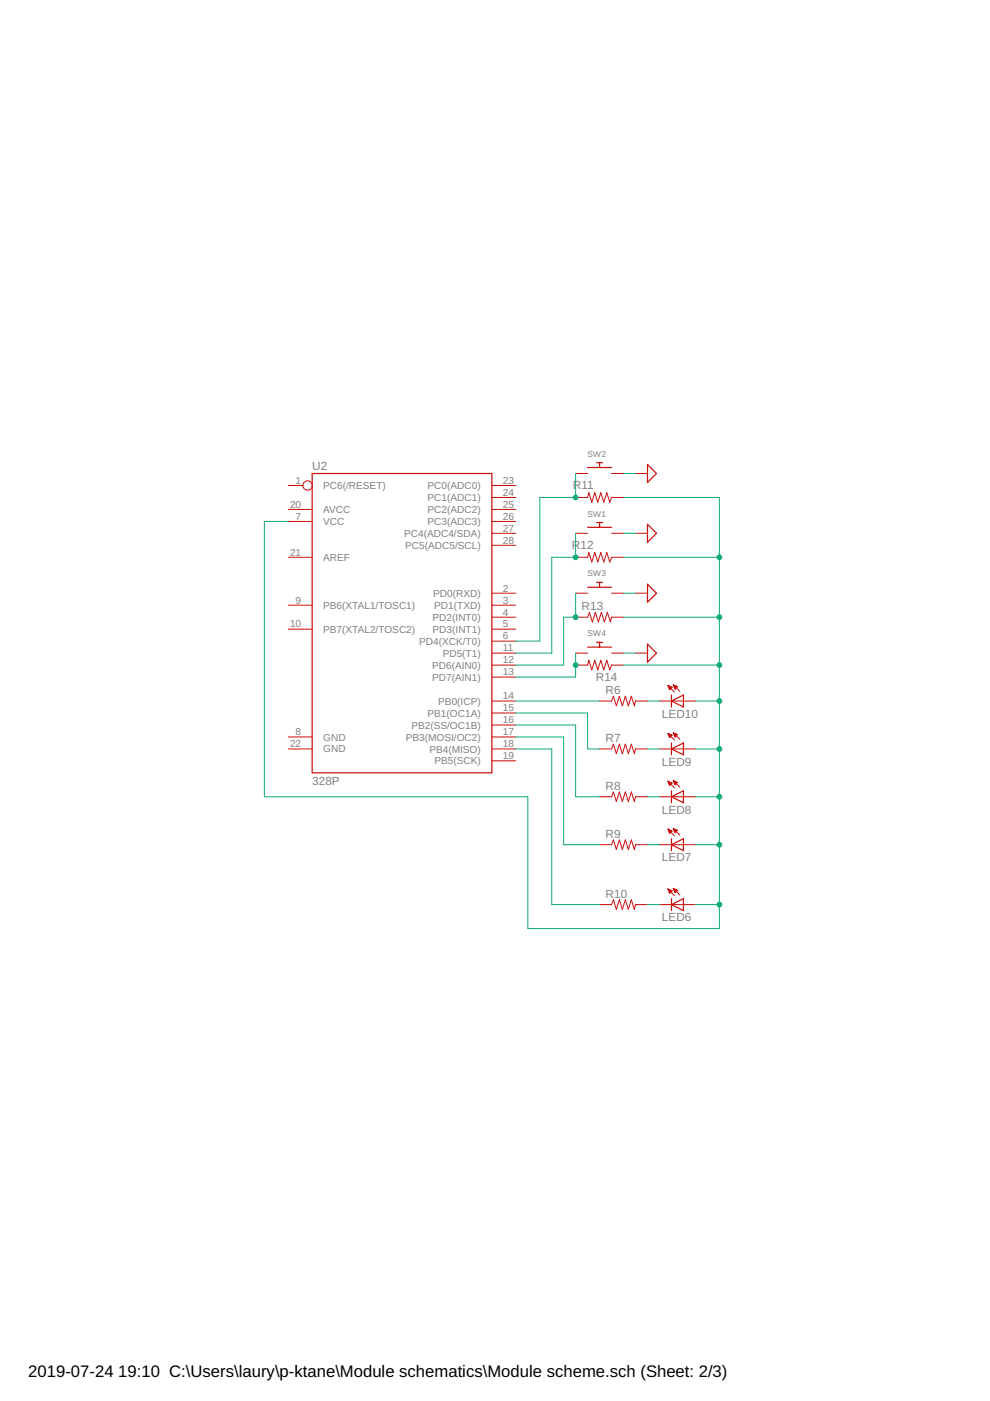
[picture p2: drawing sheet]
<svg xmlns="http://www.w3.org/2000/svg" width="210mm" height="297mm" viewBox="0 0 210 297" stroke-linecap="round" stroke-linejoin="round" font-family="sans-serif">
<g fill="none" stroke="#c90d0c" stroke-width=".25">
<path d="M124.6 99.1h5.1M126.5 98.1h1.3M127.1 98.1v1M137.3 98.5l1.9 1.9-1.9 1.9zM66.2 100.4h38.1v63.5h-38.1zM124.6 111.8h5.1M126.5 110.8h1.3M127.1 110.8v1M137.3 111.2l1.9 1.9-1.9 1.9zM124.6 124.5h5.1M124.6 137.2h5.1M126.5 123.5h1.3"/>
<path d="M126.5 136.2h1.3M127.1 123.5v1M127.1 136.2v1M137.3 123.9l1.9 1.9-1.9 1.9zM137.3 136.6l1.9 1.9-1.9 1.9zM142.4 147.4v2.5M142.4 157.5v2.5M142.4 148.6l2.5-1.2v2.5zM142.4 158.8l2.5-1.3v2.5zM142.4 167.7v2.5M142.4 177.8v2.6M142.4 168.9l2.5-1.2v2.5z"/>
<path d="M142.4 179.1l2.5-1.3v2.6zM142.4 191.8l2.5-1.3v2.6zM142.4 190.5v2.6"/>
</g>
<g fill="none" stroke="#c90d0c" stroke-width=".21">
<path d="M61.1 110.6h5.1M61.1 118.2h5.1M61.1 108h5.1M61.1 102.9h3.1M104.3 110.6h5.1M104.3 108h5.1M104.3 115.6h5.1M104.3 113.1h5.1M104.3 105.5h5.1M104.3 102.9h5.1M122 118.2h2.6l.2-1.1 .7 2.1 .6-2.1 .6 2.1 .7-2.1 .6 2.1 .7-2.1 .6 2.1 .4-1h2.5M122 113.1h2.6"/>
<path d="M122 105.5h2.6l.2-1 .7 2 .6-2 .6 2 .7-2 .6 2 .7-2 .6 2 .4-1h2.5M122 100.4h2.6M129.7 113.1h2.5M129.7 100.4h2.5M134.7 113.1h2.6M134.7 100.4h2.6M61.1 133.4h5.1M61.1 128.3h5.1M104.3 133.4h5.1M104.3 128.3h5.1M104.3 138.5h5.1M104.3 135.9h5.1"/>
<path d="M104.3 130.9h5.1M104.3 125.8h5.1M122 138.5h2.6M122 130.9h2.6l.4-1.1 .6 2.1 .6-2.1 .7 2.1 .6-2.1 .6 2.1 .7-2.1 .6 2.1 .3-1h2.5M122 125.8h2.6M129.7 138.5h2.5M129.7 125.8h2.5M134.7 138.5h2.6M134.7 125.8h2.6M61.1 156.3h5.1M61.1 158.8h5.1M104.3 156.3h5.1"/>
<path d="M104.3 158.8h5.1M104.3 153.7h5.1M104.3 151.2h5.1M104.3 148.6h5.1M104.3 143.6h5.1M104.3 141h5.1M122 141h2.6l.2-1 .7 2 .6-2 .6 2 .7-2 .6 2 .7-2 .6 2 .4-1h2.5M127.1 158.8h2.6l.3-1 .7 2 .6-2 .7 2 .6-2 .6 2 .7-2 .6 2 .2-1h2.6M127.1 148.6h2.6l.3-1 .7 2 .6-2 .7 2 .6-2 .6 2 .7-2 .6 2 .2-1h2.6M139.8 158.8h7.6M139.8 148.6h7.6M141.6 155.5l1.4 1.4"/>
<path d="M141.6 155.5l.9 .4-.5 .5zM141.6 145.3l1.4 1.4M141.6 145.4h.1M141.6 145.3l.9 .4M141.6 145.3l.4 .9 .5-.5M141.6 155.6h.3M141.7 145.5h.2M141.7 155.7h.5M141.7 145.6h.5M141.8 155.8h.6M141.8 145.7h.7M141.8 156h.6"/>
<path d="M141.8 145.8h.6M141.9 156.1h.4M141.9 145.9h.4M141.9 156.2h.3M141.9 146.1h.2M142 156.3h.1M142 146.2h.1M142.7 155.4l1.4 1.4M142.7 155.4l.9 .3-.5 .6zM142.7 145.2l1.4 1.4M142.7 145.2l.9 .4M142.7 145.2l.4 .9"/>
<path d="M142.8 145.2h.1M142.8 155.5h.2M142.8 145.4h.3M142.9 155.6h.4M142.9 145.5h.5M142.9 155.7h.7M142.9 145.6h.7M143 155.8h.5M143 145.7h.5M143 156h.4M143 145.8h.4M143.1 156.1h.2"/>
<path d="M143.1 145.9h.2M143.1 156.2h.1M143.1 146.1h.1M143.6 145.6l-.5 .5M104.3 161.3h5.1M127.1 179.1h2.6l.3-1 .7 2 .6-2 .7 2 .6-2 .6 2 .7-2 .6 2 .2-1h2.6M127.1 168.9h2.6l.3-1 .7 2 .6-2 .7 2 .6-2 .6 2 .7-2 .6 2 .2-1h2.6M139.8 179.1h7.6M139.8 168.9h7.6M141.6 175.8l1.4 1.4M141.6 175.8l.9 .4-.5 .5zM141.6 165.6l1.4 1.4"/>
<path d="M141.6 165.6l.9 .4-.5 .5zM141.6 175.9h.1M141.6 165.7h.2M141.7 176h.3M141.7 165.8h.4M141.7 176.1h.6M141.8 166h.6M141.8 176.2h.7M141.8 166.1h.6M141.8 176.3h.5M141.9 166.2h.4M141.9 176.4h.3"/>
<path d="M141.9 166.3h.3M141.9 176.6h.2M141.9 166.5h.2M142.7 175.7l1.4 1.4M142.7 175.7l.9 .3-.5 .6zM142.7 165.5l1.4 1.4M142.7 165.5l.9 .4-.5 .5zM142.8 175.7h.1M142.8 165.6h.2M142.8 175.9h.4M142.8 165.7h.4M142.9 176h.6"/>
<path d="M142.9 165.8h.6M142.9 176.1h.7M142.9 166h.7M143 176.2h.5M143 166.1h.4M143 176.3h.4M143 166.2h.3M143.1 176.4h.1M143.1 166.3h.1M127.1 191.8h2.6l.3-1 .7 2 .6-2 .7 2 .6-2 .6 2 .7-2 .6 2 .2-1h2.6M139.8 191.8h7.6M141.6 188.5l1.4 1.4"/>
<path d="M141.6 188.5l.9 .4M141.6 188.5l.4 .9 .5-.5M141.6 188.5h.1M141.7 188.6h.2M141.7 188.7h.5M141.8 188.9h.7M141.8 189h.6M141.9 189.1h.3M141.9 189.2h.2M142 189.4h.1M142.7 188.4l1.4 1.4M142.7 188.4l.9 .3-.5 .6"/>
<path d="M142.7 188.4l.4 .9M142.8 188.4h.1M142.8 188.5h.3M142.9 188.6h.5M142.9 188.7h.7M143 188.9h.5M143 189h.4M143.1 189.1h.2M143.1 189.2h.1"/>
<circle cx="65.2" cy="102.9" r=".99"/>
</g>
<g fill="none" stroke="#0dab76" stroke-width=".21">
<path d="M122 100.4v5.1h-7.6v30.4h-5M122 113.1v5.1h-5v20.3h-7.6M132.2 105.5h20.3v91.4h-40.6v-28h-55.9v-58.3h5.1M132.2 118.2h20.3M132.2 100.4h2.5M132.2 113.1h2.5M122 125.8v5.1h-2.5v10.1h-10.1M122 138.5v5.1h-12.6M132.2 130.9h20.3M132.2 138.5h2.5M132.2 125.8h2.5M109.4 158.8h7.6v33h10.1"/>
<path d="M109.4 156.3h10.1v22.8h7.6M109.4 153.7h12.6v15.2h5.1M109.4 151.2h15.2v7.6h2.5M109.4 148.6h17.7M132.2 141h20.3M137.3 158.8h2.5M137.3 148.6h2.5M147.4 158.8h5.1M147.4 148.6h5.1M137.3 179.1h2.5M137.3 168.9h2.5M147.4 179.1h5.1"/>
<path d="M147.4 168.9h5.1M137.3 191.8h2.5M147.4 191.8h5.1"/>
</g>
<g fill="#0dab76" stroke="#0dab76" stroke-width=".21">
<circle cx="122" cy="141" r=".51"/>
<circle cx="122" cy="130.9" r=".51"/>
<circle cx="122" cy="118.2" r=".51"/>
<circle cx="122" cy="105.5" r=".51"/>
<circle cx="152.5" cy="168.9" r=".51"/>
<circle cx="152.5" cy="179.1" r=".51"/>
<circle cx="152.5" cy="191.8" r=".51"/>
<circle cx="152.5" cy="158.8" r=".51"/>
<circle cx="152.5" cy="148.6" r=".51"/>
<circle cx="152.5" cy="141" r=".51"/>
<circle cx="152.5" cy="130.9" r=".51"/>
<circle cx="152.5" cy="118.2" r=".51"/>
</g>
<g font-size="3.5">
<text x="6" y="291.8">2019-07-24</text>
<text x="25.1" y="291.8">19:10 C:\Users\laury\p-ktane\Module schematics\Module scheme.sch (Sheet: 2/3)</text>
</g>
<g font-size="2.5" fill="#808080">
<text x="66.2" y="99.6">U2</text>
<text x="121.5" y="103.7">R11</text>
<text x="121.3" y="116.4">R12</text>
<text x="123.3" y="129.4">R13</text>
<text x="126.3" y="144.3">R14</text>
<text x="128.4" y="147.1">R6</text>
<text x="140.3" y="152.2">LED10</text>
<text x="128.4" y="157.3">R7</text>
<text x="66.2" y="166.4">328P</text>
<text x="128.4" y="167.4">R8</text>
<text x="140.3" y="162.3">LED9</text>
<text x="140.3" y="172.5">LED8</text>
<text x="128.4" y="177.6">R9</text>
<text x="140.3" y="182.6">LED7</text>
<text x="128.4" y="190.3">R10</text>
<text x="140.3" y="195.3">LED6</text>
</g>
<g font-size="2.1" fill="#808080">
<text x="61.5" y="107.6">20</text>
<text x="62.7" y="102.6">1</text>
<text x="68.5" y="103.7">PC6(/RESET)</text>
<text x="90.7" y="106.2">PC1(ADC1)</text>
<text x="90.7" y="103.7">PC0(ADC0)</text>
<text x="106.6" y="107.6">25</text>
<text x="106.6" y="105.1">24</text>
<text x="106.6" y="102.6">23</text>
<text x="62.7" y="110.2">7</text>
<text x="68.5" y="111.3">VCC</text>
<text x="68.5" y="108.8">AVCC</text>
<text x="85.7" y="113.8">PC4(ADC4/SDA)</text>
<text x="90.7" y="111.3">PC3(ADC3)</text>
<text x="90.7" y="108.8">PC2(ADC2)</text>
<text x="106.6" y="112.7">27</text>
<text x="106.6" y="110.2">26</text>
<text x="61.5" y="117.8">21</text>
<text x="68.5" y="118.9">AREF</text>
<text x="85.9" y="116.4">PC5(ADC5/SCL)</text>
<text x="106.6" y="115.3">28</text>
<text x="106.6" y="125.4">2</text>
<text x="62.7" y="128">9</text>
<text x="68.5" y="129.1">PB6(XTAL1/TOSC1)</text>
<text x="91.7" y="131.6">PD2(INT0)</text>
<text x="91.9" y="126.5">PD0(RXD)</text>
<text x="92.1" y="129.1">PD1(TXD)</text>
<text x="106.6" y="130.5">4</text>
<text x="106.6" y="128">3</text>
<text x="61.5" y="133">10</text>
<text x="68.5" y="134.2">PB7(XTAL2/TOSC2)</text>
<text x="88.9" y="136.7">PD4(XCK/T0)</text>
<text x="91.7" y="134.2">PD3(INT1)</text>
<text x="106.6" y="135.6">6</text>
<text x="106.6" y="133">5</text>
<text x="91.6" y="141.8">PD6(AIN0)</text>
<text x="93.9" y="139.2">PD5(T1)</text>
<text x="106.6" y="143.2">13</text>
<text x="106.6" y="140.7">12</text>
<text x="106.6" y="138.1">11</text>
<text x="91.6" y="144.3">PD7(AIN1)</text>
<text x="92.9" y="149.4">PB0(ICP)</text>
<text x="106.6" y="148.3">14</text>
<text x="62.7" y="155.9">8</text>
<text x="87.2" y="154.5">PB2(SS/OC1B)</text>
<text x="90.7" y="151.9">PB1(OC1A)</text>
<text x="106.6" y="155.9">17</text>
<text x="106.6" y="153.3">16</text>
<text x="106.6" y="150.8">15</text>
<text x="61.5" y="158.4">22</text>
<text x="68.5" y="157">GND</text>
<text x="68.5" y="159.5">GND</text>
<text x="86.1" y="157">PB3(MOSI/OC2)</text>
<text x="91" y="159.5">PB4(MISO)</text>
<text x="106.6" y="161">19</text>
<text x="106.6" y="158.4">18</text>
<text x="92.1" y="162.1">PB5(SCK)</text>
</g>
<g font-size="1.8" fill="#808080">
<text x="124.6" y="96.8">SW2</text>
<text x="124.6" y="109.5">SW1</text>
<text x="124.6" y="122.2">SW3</text>
<text x="124.6" y="134.9">SW4</text>
</g>
</svg>
